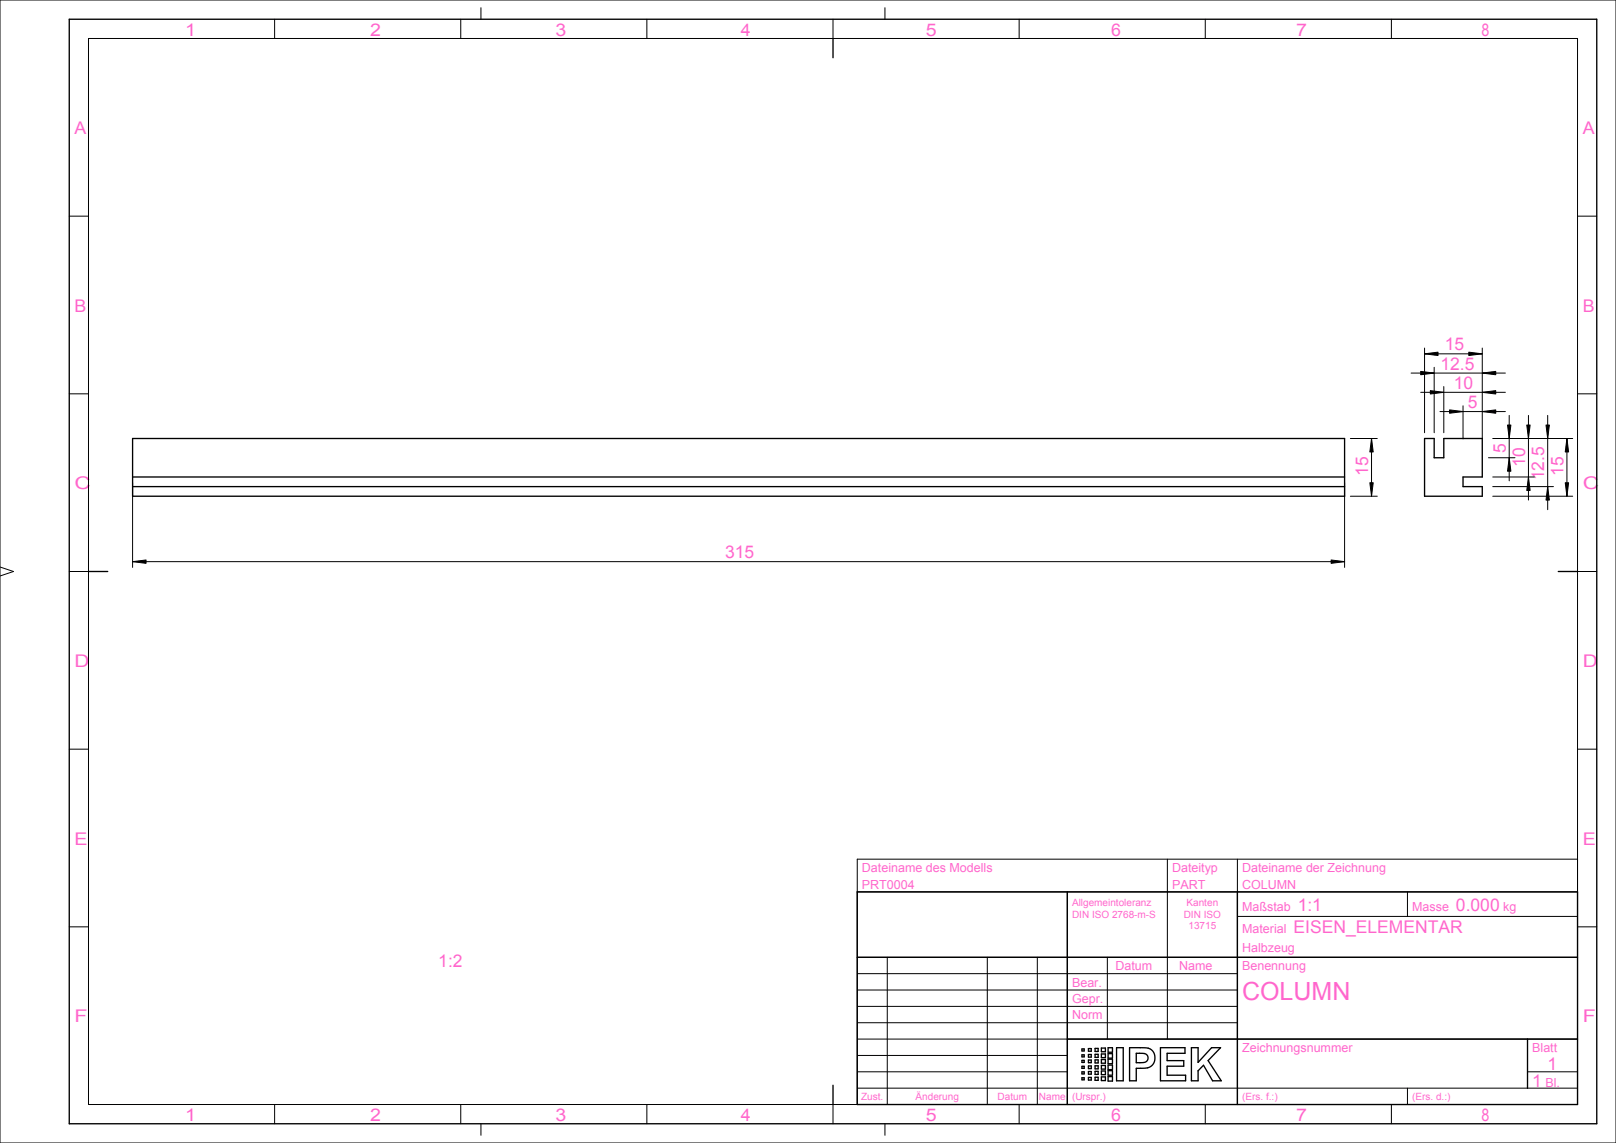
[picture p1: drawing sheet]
<svg xmlns="http://www.w3.org/2000/svg" width="420mm" height="297mm" viewBox="0 0 420 297" stroke-linecap="round" stroke-linejoin="round" font-family="sans-serif">
<g fill="none" stroke="#000" stroke-width=".35">
<path d="M18 5h397v287h-397zM216.5 10v5M23 148.5h5M405 148.5h5M222.8 231.8h187.2v55.2h-187.2zM277.4 231.8v55.2M321.6 231.8v55.2M222.8 248.8h187.2M277.4 270h132.6M281.2 278.5h.6v.5h-.6zM281.2 277.1h.6v.5h-.6zM281.2 275.5h.6v.6h-.6z"/>
<path d="M281.2 274.1h.6v.5h-.6zM281.2 272.6h.6v.5h-.6zM282.9 280h.7v.6h-.7zM282.9 278.4h.7v.7h-.7zM282.9 277h.7v.7h-.7zM282.9 275.4h.7v.7h-.7zM282.9 274h.7v.7h-.7zM282.9 272.5h.7v.7h-.7zM284.6 279.9h.8v.8h-.8zM284.6 278.4h.8v.8h-.8zM284.6 276.9h.8v.8h-.8zM284.6 275.4h.8v.8h-.8z"/>
<path d="M284.6 274h.8v.8h-.8zM284.6 272.4h.8v.8h-.8zM286.3 279.8h1v1h-1zM286.3 278.3h1v.9h-1zM286.3 276.8h1v1h-1zM286.3 275.3h1v1h-1zM286.3 273.9h1v.9h-1zM286.3 272.3h1v1h-1zM288 279.7h1.1v1.2h-1.1zM288 278.2h1.1v1.2h-1.1zM288 276.8h1.1v1.1h-1.1zM288 275.2h1.1v1.2h-1.1z"/>
<path d="M288 273.8h1.1v1.2h-1.1zM288 272.2h1.1v1.2h-1.1zM290.2 272.2h1.7v8.6h-1.7zM293.6 272.2l4.8 .2 1.1 .7 .6 1.1-.1 1.6-.9 1.3-1.1 .4-2.7 .1v3.2h-1.7zM295.3 273.7h1.8l.8 .2 .4 .7-.1 1-.8 .5h-2.1zM301.6 272.2h6.4v1.5h-4.7v1.9h4.4v1.4h-4.4v2.4h4.8v1.4h-6.5zM309.6 272.2h1.8v3.9l3.5-3.9h2.3l-3.2 3.4 3.4 5.2h-2.2l-2.4-4-1.4 1.4v2.6h-1.8zM397 270v12.8M216.5 282v5M281.2 280.1h.6v.5h-.6z"/>
</g>
<g fill="none" stroke="#000" stroke-width=".26">
<path d="M0 0h420v297h-420zM23 10h387v277h-387zM71.4 5v5M119.8 5v5M125 2v3M168.1 5v5M216.5 5v5M230 2v3M264.9 5v5M313.3 5v5M361.6 5v5M18 56.2h5"/>
<path d="M410 56.2h5M18 102.3h5M410 102.3h5M0 147.3l3.5 1.2-3.5 1.2M18 148.5h5M410 148.5h5M18 194.7h5M410 194.7h5M222.8 231.8h187.2M277.4 231.8v55.2M303.4 223.3v46.7M321.6 238.1h88.4"/>
<path d="M321.6 223.3v63.7M365.8 231.8v6.3M410 223.3h-187.2v63.7M18 240.8h5M222.8 248.8h187.2M222.8 253h98.8M222.8 257.3h98.8M230.6 248.8v38.2M256.6 248.8v38.2M269.6 248.8v38.2M287.8 248.8v21.2M410 240.8h5"/>
<path d="M222.8 261.5h98.8M222.8 265.8h98.8M222.8 270h187.2M222.8 274.3h54.6M222.8 278.5h54.6M397 278.5h13M397 270v12.8M71.4 287v5M119.8 287v5M125 292v3M168.1 287v5M216.5 287v5"/>
<path d="M222.8 282.8h187.2M230 292v3M264.9 287v5M313.3 287v5M361.6 287v5M365.8 282.8v4.2"/>
</g>
<!-- layer: 20_ALL_FEATURES -->
<path d="M34.5 113.9h315v15h-315zM370.2 113.9h2.5v5h2.5v-5h10v10h-5v2.5h5v2.5h-15zM34.5 126.4h315M34.5 123.9h315" fill="none" stroke="#000" stroke-width=".35"/>
<!-- layer: 51_ALL_DIMS -->
<g fill="#000">
<path d="M370.2 91.9l3.5-.4v.9zM369.2 96.5l3.5 .4-3.5 .5zM385.2 96.9l3.5-.4v.9zM381.7 91.5l3.5 .4-3.5 .5zM356.5 113.9l.4 3.5h-.9zM371.7 101.5l3.5 .4-3.5 .5zM376.7 106.5l3.5 .4-3.5 .5zM385.2 101.9l3.5-.4v.9zM385.2 106.9l3.5-.4v.9zM391.8 110.4h.9l-.5 3.5zM392.2 118.9l.5 3.5h-.9zM396.8 110.4h.9l-.5 3.5z"/>
<path d="M401.8 110.4h.9l-.5 3.5zM407.2 113.9l.5 3.5h-.9zM356 125.4h.9l-.4 3.5zM397.2 123.9l.5 3.5h-.9zM402.2 126.4l.5 3.5h-.9zM406.8 125.4h.9l-.5 3.5zM34.5 145.9l3.5-.4v.9zM346 145.5l3.5 .4-3.5 .5z"/>
</g>
<g fill="none" stroke="#000" stroke-width=".26">
<path d="M366.7 96.9h24.5M369.2 96.5l3.5 .4-3.5 .5zM370.2 91.9l3.5-.4v.9zM370.2 90.4v22M370.2 91.9h15M372.7 95.4v17M381.7 91.5l3.5 .4-3.5 .5zM385.2 96.9l3.5-.4v.9zM385.2 90.4v23.6M351 113.9h7M356.5 113.9l.4 3.5h-.9zM356.5 113.9v15"/>
<path d="M369.2 101.9h22M371.7 101.5l3.5 .4-3.5 .5zM374.2 106.9h17M375.2 100.4v12M376.7 106.5l3.5 .4-3.5 .5zM380.2 105.4v8.6M385.2 101.9l3.5-.4v.9zM385.2 106.9l3.5-.4v.9zM386.8 118.9h6.9M388 113.9h20.7M391.8 110.4h.9l-.5 3.5zM392.2 118.9l.5 3.5h-.9z"/>
<path d="M392.2 107.9v17M396.8 110.4h.9l-.5 3.5zM397.2 107.9v22M401.8 110.4h.9l-.5 3.5zM402.2 107.9v24.5M407.2 113.9l.5 3.5h-.9zM407.2 113.9v15M34.5 125.4v22M349.5 125.4v22M351 128.9h7M356 125.4h.9l-.4 3.5zM388 128.9h20.7"/>
<path d="M388 126.4h15.7M388 123.9h10.7M397.2 123.9l.5 3.5h-.9zM402.2 126.4l.5 3.5h-.9zM406.8 125.4h.9l-.5 3.5zM34.5 145.9l3.5-.4v.9zM34.5 145.9h315M346 145.5l3.5 .4-3.5 .5z"/>
</g>
<text font-size="6.5" fill="#f6c" x="322.8" y="259.8">COLUMN</text>
<g font-size="4.6" fill="#f6c">
<text x="375.5" y="91.1">15</text>
<text x="374.4" y="96.1">12.5</text>
<text x="377.9" y="101.1">10</text>
<text x="381.5" y="106.1">5</text>
<text x="391.4" y="117.7" transform="rotate(-90 391.4 117.7)">5</text>
<text x="355.6" y="123.7" transform="rotate(-90 355.6 123.7)">15</text>
<text x="396.4" y="121.3" transform="rotate(-90 396.4 121.3)">10</text>
<text x="401.4" y="124.8" transform="rotate(-90 401.4 124.8)">12.5</text>
<text x="406.4" y="123.7" transform="rotate(-90 406.4 123.7)">15</text>
<text x="188.5" y="145.1">315</text>
<text x="337.3" y="236.7">1:1</text>
<text x="378.4" y="236.7">0.000</text>
<text x="336.2" y="242.5">EISEN_ELEMENTAR</text>
<text x="113.9" y="251.3">1:2</text>
<text x="402.2" y="278.1">1</text>
<text x="398.2" y="282.4">1</text>
</g>
<g font-size="4.5" fill="#f6c">
<text x="48.1" y="9.2">1</text>
<text x="96.2" y="9.2">2</text>
<text x="144.4" y="9.2">3</text>
<text x="192.5" y="9.2">4</text>
<text x="240.6" y="9.2">5</text>
<text x="288.8" y="9.2">6</text>
<text x="336.9" y="9.2">7</text>
<text x="385" y="9.2">8</text>
<text x="19.4" y="34.8">A</text>
<text x="411.4" y="34.8">A</text>
<text x="19.4" y="81">B</text>
<text x="411.4" y="81">B</text>
<text x="19.4" y="127.2">C</text>
<text x="411.4" y="127.2">C</text>
<text x="19.4" y="173.3">D</text>
<text x="411.4" y="173.3">D</text>
<text x="19.4" y="219.5">E</text>
<text x="411.4" y="219.5">E</text>
<text x="19.4" y="265.7">F</text>
<text x="411.4" y="265.7">F</text>
<text x="48.1" y="291.2">1</text>
<text x="96.2" y="291.2">2</text>
<text x="144.4" y="291.2">3</text>
<text x="192.5" y="291.2">4</text>
<text x="240.6" y="291.2">5</text>
<text x="288.8" y="291.2">6</text>
<text x="336.9" y="291.2">7</text>
<text x="385" y="291.2">8</text>
</g>
<g font-size="3.3" fill="#f6c">
<text x="224" y="226.6">Dateiname des Modells</text>
<text x="304.6" y="226.6">Dateityp</text>
<text x="322.8" y="226.6">Dateiname der Zeichnung</text>
<text x="224" y="230.9">PRT0004</text>
<text x="304.6" y="230.9">PART</text>
<text x="322.8" y="230.9">COLUMN</text>
<text x="322.8" y="236.7">Maßstab</text>
<text x="367" y="236.7">Masse</text>
<text x="390.7" y="236.7">kg</text>
<text x="322.8" y="242.5">Material</text>
<text x="322.8" y="247.3">Halbzeug</text>
<text x="278.6" y="256.4">Bear.</text>
<text x="289.9" y="252.1">Datum</text>
<text x="306.4" y="252.1">Name</text>
<text x="322.8" y="252.1">Benennung</text>
<text x="278.6" y="260.6">Gepr.</text>
<text x="278.6" y="264.9">Norm</text>
<text x="322.8" y="273.4">Zeichnungsnummer</text>
<text x="398.2" y="273.4">Blatt</text>
<text x="401.7" y="282.4">Bl.</text>
</g>
<g font-size="2.6" fill="#f6c">
<text x="278.6" y="235.5">Allgemeintoleranz</text>
<text x="278.6" y="238.5">DIN ISO 2768-m-S</text>
<text x="307.7" y="238.5">DIN ISO</text>
<text x="308.4" y="235.5">Kanten</text>
<text x="308.9" y="241.5">13715</text>
<text x="223.8" y="285.9">Zust.</text>
<text x="238" y="285.9">Änderung</text>
<text x="259.3" y="285.9">Datum</text>
<text x="270" y="285.9">Name</text>
<text x="278.6" y="285.9">(Urspr.)</text>
<text x="322.8" y="285.9">(Ers. f.:)</text>
<text x="367" y="285.9">(Ers. d.:)</text>
</g>
</svg>
